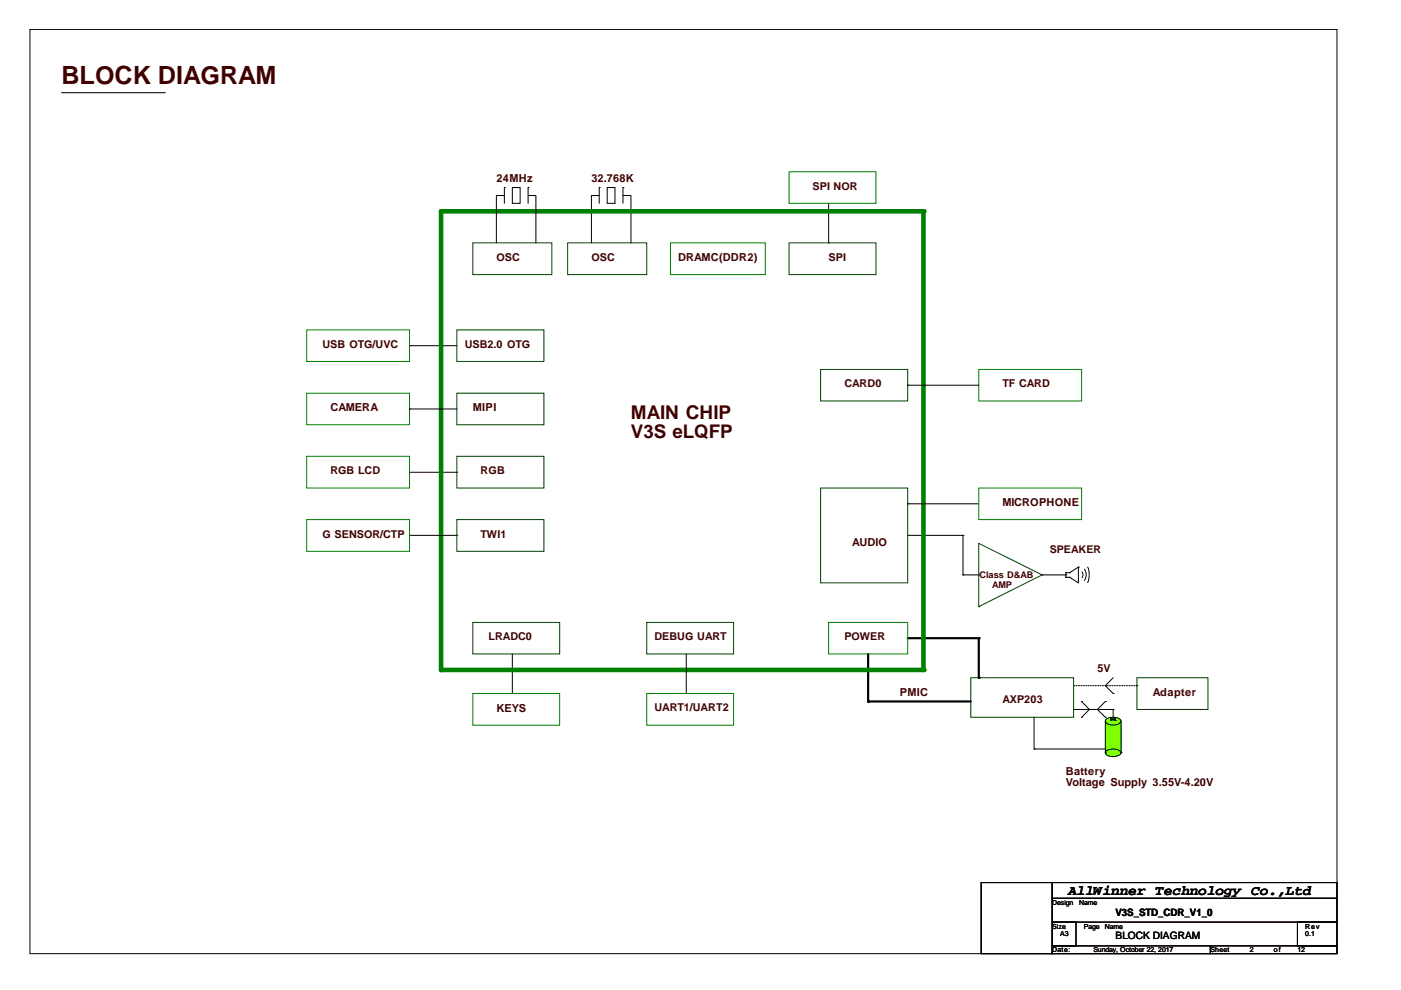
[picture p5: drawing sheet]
<svg xmlns="http://www.w3.org/2000/svg" width="297mm" height="210mm" viewBox="0 0 297 210" stroke-linecap="round" stroke-linejoin="round" font-family="sans-serif">
<g fill="none" stroke="#000" stroke-width=".21">
<path d="M6.3 6.2h277.2v196h-277.2zM13 19.7h21.8M34.8 19.7h.1M127 39.8h.1M127 39.8v3.3M128.7 39.8h1.7v3.3h-1.7zM132.1 39.8h.1M132.1 39.8v3.3M127 41.5h-1.6v10M132.1 41.5h1.7v10M175.7 51.5h.1M175.7 43.1v8.4"/>
<path d="M86.8 73.3h.1M86.8 73.3h10.1M86.8 100.1h10.1M96.9 100.1h.1M192.4 113.5h11.8M204.2 113.5h.1M204.2 113.5v8.4M108.6 138.7v8.3M204.2 121.9h.1M204.2 121.9h3.3M207.5 121.9h.1M220.9 121.9h5.1"/>
<path d="M226 121.9h.1M226 122.4h.1M226 121.4h.1M226 122.4h.8M226 121.4v1M226 121.4h.8M226.8 122.4h.1M226.8 121.4h.1M228.6 120.2h.1M228.6 120.2v3.4l-1.8-1.2M228.6 120.2l-1.8 1.2M229.4 121.3l.2 .6-.2 .6"/>
<path d="M229.9 120.7a2.1 2.1 0 0 1 0 2.4M230.6 120.2a4.1 4.1 0 0 1 0 3.3M108.6 147h.1M219.2 158.8h.1M219.2 152.1v6.7M219.2 158.8h15.2M227.6 150.4h8.4M229.3 148.7h.1M229.3 152.1h.1M229.3 148.7l1.7 1.7-1.7 1.7M234.4 145.4h.1M234.4 158.8h.1"/>
<path d="M234.4 148.7h.1M234.4 152.1h.1M234.4 159.6h.1M234.4 145.4l1.6 1.6M234.4 148.7l-1.7 1.7 1.7 1.7M234.4 152.9v6.7M234.4 152.6a2.54 2.54 0 0 1 3.2 0l.1 .3a1.93 1.93 0 0 1-2.7 .7l-.6-.5zM234.4 159.3a2.54 2.54 0 0 1 3.2 0l.1 .3a2.18 2.18 0 0 1-3.3 .3zM235.5 152.8h.1M235.5 152.4v.4M235.6 152.3h.8a.48 .48 0 0 1-.8 0zM235.6 152.6h.8a.48 .48 0 0 1-.8 0z"/>
<path d="M236 147h.1M236 152.1h.1M236 150.4h.1M236 143.7l-1.6 1.7M236 150.4v1.7M236.5 152.8h.1M236.5 152.4v.4M237.7 159.6h.1M237.7 152.9v6.7"/>
</g>
<path d="M120.4 51.5h16.7v6.7h-16.7zM96.9 96.7h18.4v6.8h-18.4zM174 103.5h18.4v20.1h-18.4zM100.2 132h18.5v6.7h-18.5zM207.5 128.6h.1M220.9 121.9h.1M220.9 121.9l-13.4-6.7v13.4M220.9 121.9l-13.4 6.7M205.8 143.7h21.8v8.4h-21.8zM241 143.7h15.1v6.7h-15.1z" fill="none" stroke="#004000" stroke-width=".21"/>
<path d="M65 96.7h21.8v6.8h-21.8zM175.7 132h16.7v6.7h-16.7zM100.2 147h18.5v6.8h-18.5z" fill="none" stroke="#008000" stroke-width=".21"/>
<path d="M227.6 145.4h13.4M241 145.4h.1" fill="none" stroke="#000" stroke-width=".21" stroke-dasharray=".3 .3"/>
<path d="M184.1 138.7v10h21.7M192.4 135.3h15.1v8.4" fill="none" stroke="#000" stroke-width=".47"/>
<g fill="#000">
<circle cx="207.5" cy="135.3" r=".23"/>
<circle cx="184.1" cy="148.7" r=".23"/>
<circle cx="207.5" cy="143.7" r=".23"/>
</g>
<g fill="#80ff00" stroke="#80ff00" stroke-width=".21">
<path d="M234.4 152.6a2.54 2.54 0 0 1 3.2 0l.1 .3a1.93 1.93 0 0 1-2.7 .7l-.6-.5z" fill-rule="evenodd"/>
<path d="M234.4 159.3a2.54 2.54 0 0 1 3.2 0l.1 .3a2.18 2.18 0 0 1-3.3 .3z" fill-rule="evenodd"/>
<path d="M234.4 152.9h3.3v6.7h-3.3z" fill-rule="evenodd"/>
</g>
<path d="M93.5 44.8v97.2" fill="none" stroke="#008000" stroke-width=".97"/>
<circle cx="93.5" cy="44.8" r=".49" fill="#008000"/>
<path d="M93.5 44.8h102.3" fill="none" stroke="#008000" stroke-width=".97"/>
<circle cx="195.8" cy="44.8" r=".49" fill="#008000"/>
<path d="M195.8 44.8v97.2" fill="none" stroke="#008000" stroke-width=".97"/>
<circle cx="195.8" cy="142" r=".49" fill="#008000"/>
<path d="M93.5 142h102.3" fill="none" stroke="#008000" stroke-width=".97"/>
<circle cx="93.5" cy="142" r=".49" fill="#008000"/>
<path d="M100.2 51.5h16.8v6.7h-16.8zM167.3 51.5h18.4v6.7h-18.4zM96.9 69.9h18.4v6.7h-18.4zM174 78.3h18.4v6.7h-18.4zM96.9 83.4h18.4v6.7h-18.4zM96.9 110.2h18.4v6.7h-18.4zM137.1 132h18.4v6.7h-18.4z" fill="none" stroke="#004000" stroke-width=".21"/>
<g fill="none" stroke="#000" stroke-width=".21">
<path d="M106.9 39.8h.1M106.9 39.8v3.3M108.6 39.8h1.7v3.3h-1.7zM112 39.8h.1M112 39.8v3.3M106.9 41.5h-1.7v10M112 41.5h1.6v10M86.8 86.7h.1M86.8 86.7h10.1M192.4 81.7h.1M192.4 81.7h15.1M86.8 113.5h10.1"/>
<path d="M96.9 113.5h.1M192.4 106.8h.1M192.4 106.8h15.1M145.5 138.7v8.3M145.5 147h.1M208 187.1h15.1v15.1h-15.1zM223.1 187.1h60.4v3.4h-60.4zM223.1 190.5h60.4v5h-60.4zM223.1 195.5h5v5h-5zM275.1 195.5h8.4v5h-8.4zM223.1 200.5h33.5v1.7h-33.5zM256.6 200.5h26.9v1.7h-26.9z"/>
</g>
<path d="M167.3 36.4h18.4v6.7h-18.4zM142.2 51.5h20.1v6.7h-20.1zM65 69.9h21.8v6.7h-21.8zM207.5 78.3h21.8v6.7h-21.8zM65 83.4h21.8v6.7h-21.8zM65 110.2h21.8v6.7h-21.8zM207.5 103.5h21.8v6.7h-21.8zM137.1 147h18.4v6.8h-18.4z" fill="none" stroke="#008000" stroke-width=".21"/>
<text font-size="5.3" fill="#400000" x="13" y="17.8">BLOCK DIAGRAM</text>
<g font-size="4" fill="#400000">
<text x="133.8" y="88.7">MAIN CHIP</text>
<text x="133.8" y="92.9">V3S eLQFP</text>
</g>
<text font-size="3" x="226.4" y="189.7">AllWinner Technology Co.,Ltd</text>
<g font-size="2.3" fill="#400000">
<text x="105.2" y="38.6">24MHz</text>
<text x="125.4" y="38.6">32.768K</text>
<text x="172.3" y="40.2">SPI NOR</text>
<text x="105.2" y="55.3">OSC</text>
<text x="125.4" y="55.3">OSC</text>
<text x="143.8" y="55.3">DRAMC(DDR2)</text>
<text x="175.7" y="55.3">SPI</text>
<text x="68.4" y="73.7">USB OTG/UVC</text>
<text x="98.6" y="73.7">USB2.0 OTG</text>
<text x="179" y="82.1">CARD0</text>
<text x="212.6" y="82.1">TF CARD</text>
<text x="70.1" y="87.2">CAMERA</text>
<text x="100.2" y="87.2">MIPI</text>
<text x="70.1" y="100.6">RGB LCD</text>
<text x="101.9" y="100.6">RGB</text>
<text x="212.6" y="107.3">MICROPHONE</text>
<text x="68.4" y="114">G SENSOR/CTP</text>
<text x="101.9" y="114">TWI1</text>
<text x="180.7" y="115.7">AUDIO</text>
<text x="103.6" y="135.8">LRADC0</text>
<text x="138.8" y="135.8">DEBUG UART</text>
<text x="179" y="135.8">POWER</text>
<text x="232.7" y="142.5">5V</text>
<text x="190.8" y="147.5">PMIC</text>
<text x="212.6" y="149.2">AXP203</text>
<text x="244.4" y="147.5">Adapter</text>
<text x="105.2" y="150.9">KEYS</text>
<text x="138.8" y="150.8">UART1/UART2</text>
<text x="226" y="164.3">Battery</text>
<text x="226" y="166.7">Voltage Supply 3.55V-4.20V</text>
</g>
<text font-size="2.2" fill="#400000" x="222.6" y="117.3">SPEAKER</text>
<g font-size="2.2">
<text x="236.5" y="194.2">V3S_STD_CDR_V1_0</text>
<text x="236.5" y="199.2">BLOCK DIAGRAM</text>
</g>
<g font-size="1.9" fill="#400000">
<text x="207.7" y="122.6">Class D&amp;AB</text>
<text x="210.4" y="124.6">AMP</text>
</g>
<g font-size="1.5">
<text x="223.1" y="191.8">Design</text>
<text x="228.8" y="191.8">Name</text>
<text x="223.1" y="196.9">Size</text>
<text x="229.8" y="196.9">Page</text>
<text x="234.2" y="196.9">Name</text>
<text x="276.7" y="196.9">Rev</text>
<text x="223.1" y="201.9">Date:</text>
<text x="224.8" y="198.5">A3</text>
<text x="231.8" y="201.9">Sunday, October 22, 2017</text>
<text x="256.6" y="201.9">Sheet</text>
<text x="265" y="201.9">2</text>
<text x="270" y="201.9">of</text>
<text x="275.1" y="201.9">12</text>
<text x="276.7" y="198.5">0.1</text>
</g>
</svg>
